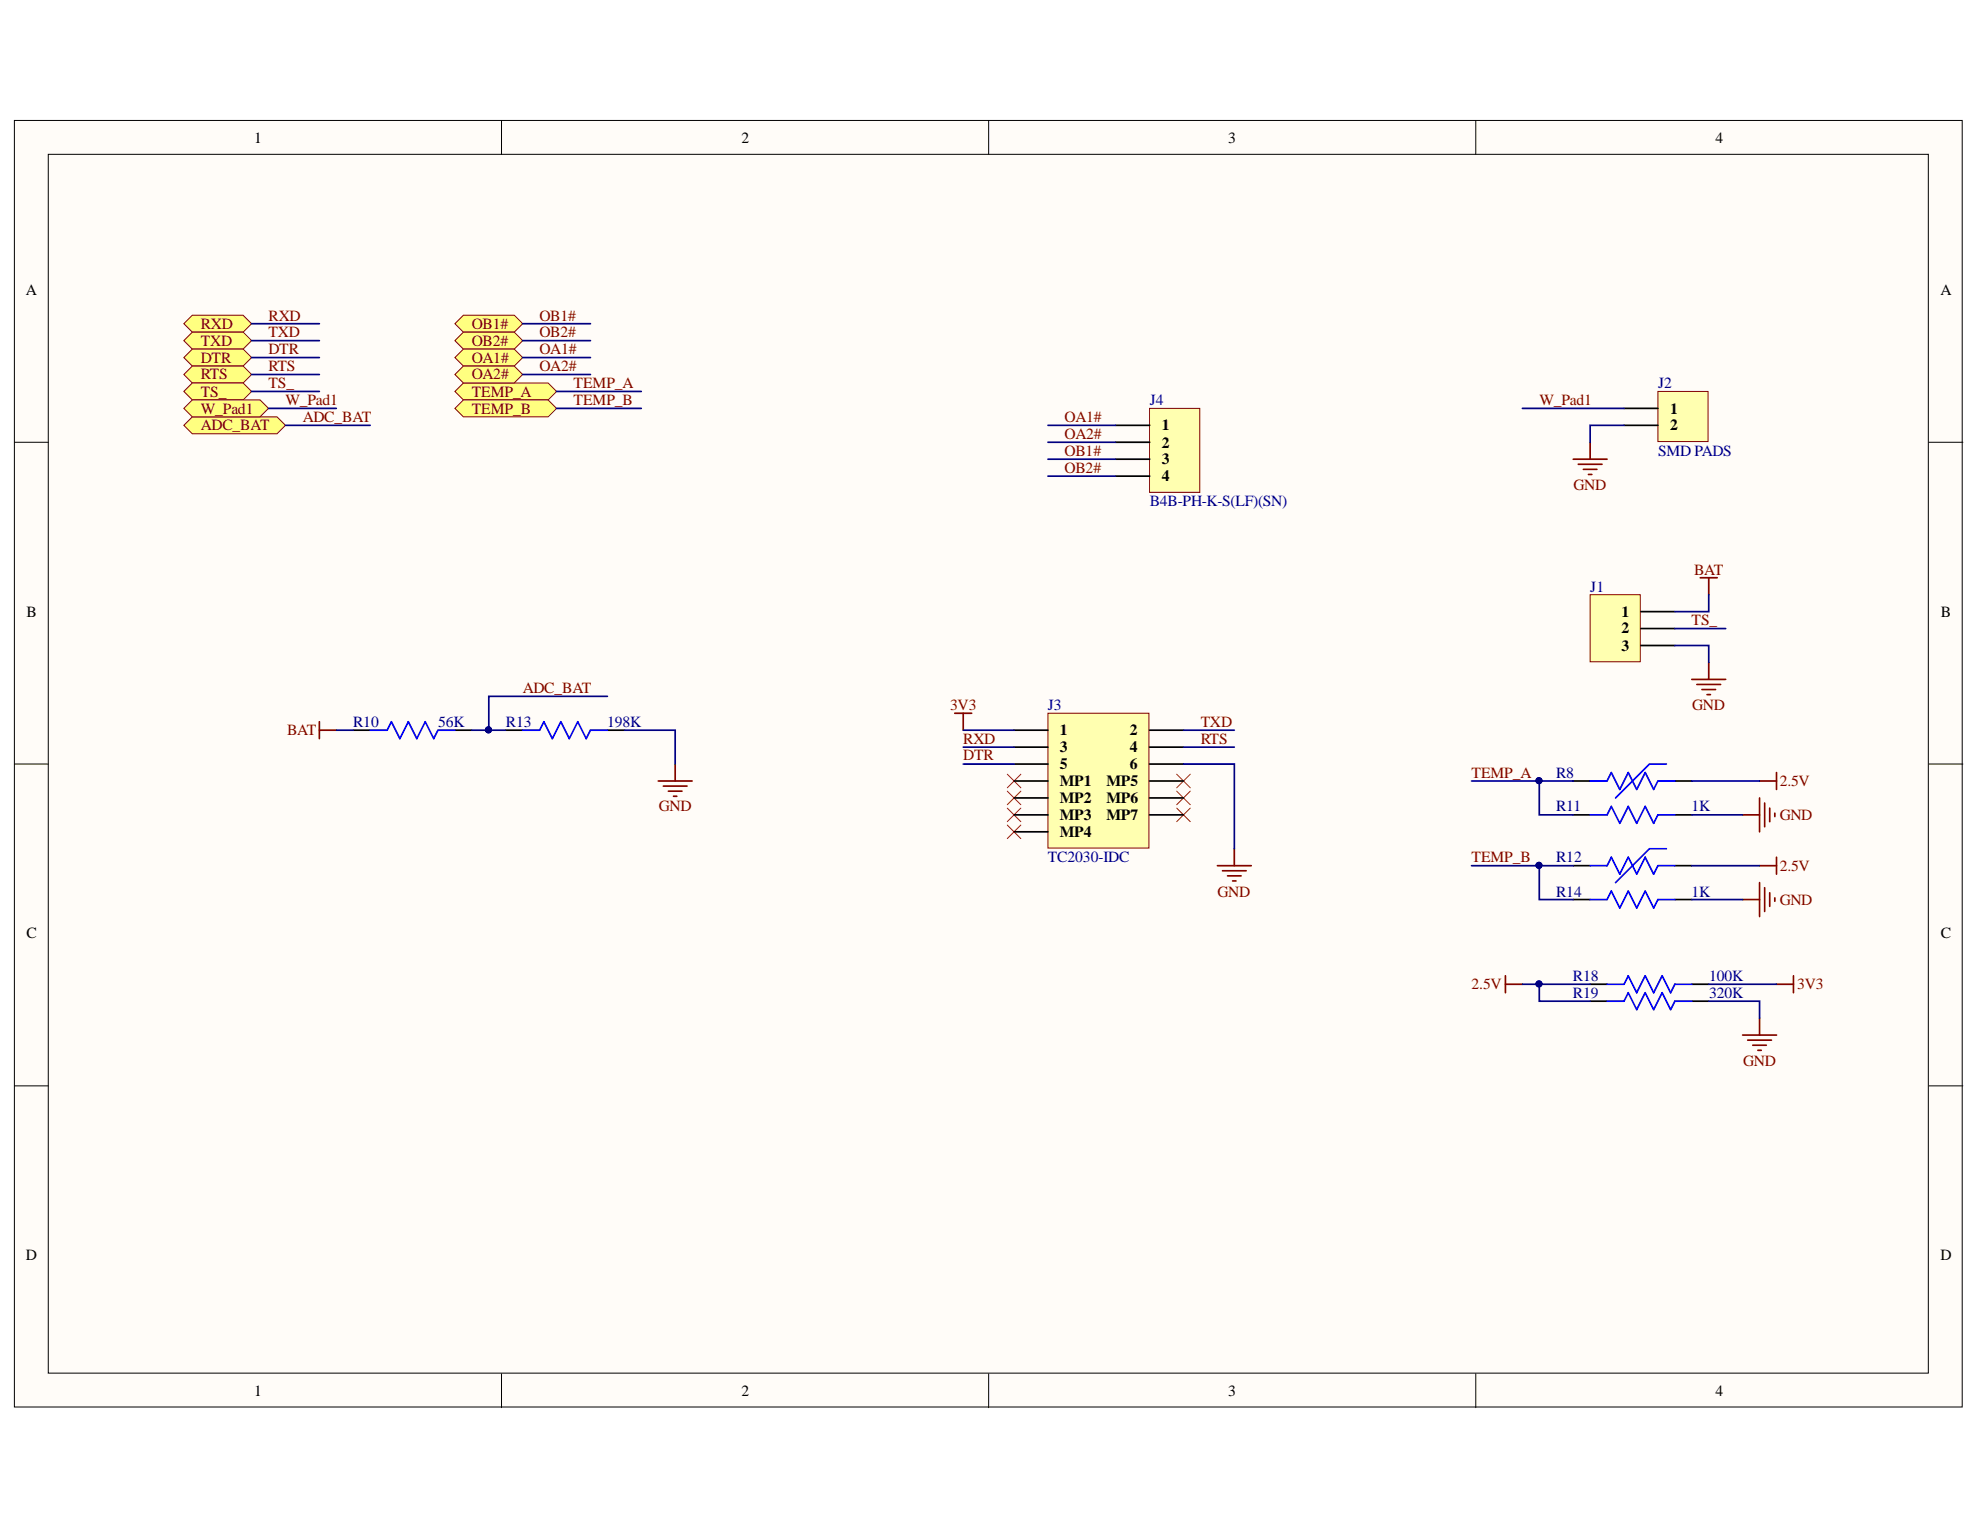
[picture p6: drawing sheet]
<svg xmlns="http://www.w3.org/2000/svg" width="279mm" height="216mm" viewBox="0 0 279 216" stroke-linecap="round" stroke-linejoin="round" font-family="sans-serif">
<g fill="#fffcf8" stroke="#000" stroke-width=".14">
<path d="M2 17h274.9v181.5h-274.9z"/>
<path d="M6.8 21.8h265.3v172h-265.3z"/>
</g>
<path d="M70.8 17v4.8M139.5 17v4.8M208.2 17v4.8M2 62.4h4.8M272.2 62.4h4.8M2 107.8h4.8M272.2 107.8h4.8M2 153.2h4.8M272.2 153.2h4.8M70.8 193.9v4.7M139.5 193.9v4.7M208.2 193.9v4.7" fill="none" stroke="#000" stroke-width=".14"/>
<path d="M238.7 95.9h4.8M239.4 96.6h3.4M240.2 97.3h1.9M240.9 98h.5M241.1 93.5v2.4M134.7 100.6h2.4M135.9 100.6v2.4M174.2 119.8v2.4M171.8 122.2h4.8M172.5 122.9h3.3M173.2 123.6h1.9M173.9 124.3h.5" fill="none" stroke="#800000" stroke-width=".24"/>
<g fill="none" stroke="#f00" stroke-width=".14">
<path d="M142.1 109.3l2 1.9M142.1 111.6l2 2M142.1 114l2 1.9M142.1 116.4l2 1.9M144.1 109.3l-2 1.9M144.1 111.6l-2 2M144.1 114l-2 1.9M144.1 116.4l-2 1.9M166 109.3l2 1.9M166 111.6l2 2M166 114l2 1.9M168 109.3l-2 1.9"/>
<path d="M168 111.6l-2 2M168 114l-2 1.9"/>
</g>
<g fill="#ffff80" stroke="#800000" stroke-width=".14">
<path d="M25.9 45.7l1.2-1.2h7.2l1.2 1.2-1.2 1.2h-7.2z" fill-rule="evenodd"/>
<path d="M25.9 48.1l1.2-1.2h7.2l1.2 1.2-1.2 1.2h-7.2z" fill-rule="evenodd"/>
<path d="M25.9 50.5l1.2-1.2h7.2l1.2 1.2-1.2 1.2h-7.2z" fill-rule="evenodd"/>
<path d="M25.9 52.8l1.2-1.1h7.2l1.2 1.1-1.2 1.2h-7.2z" fill-rule="evenodd"/>
<path d="M25.9 60l1.2-1.2h12l1.2 1.2-1.2 1.2h-12z" fill-rule="evenodd"/>
</g>
<path d="M239.9 81.5h2.4M241.1 81.5v2.4" fill="none" stroke="#800000" stroke-width=".24"/>
<path d="M25.9 55.2l1.2-1.2h7.2l1.2 1.2-1.2 1.2h-7.2z" fill-rule="evenodd" fill="#ffff80" stroke="#800000" stroke-width=".14"/>
<path d="M45.1 101.8v2.4M45.1 103h2.4M92.9 110.2h4.8M93.6 110.9h3.3M94.3 111.6h1.9M95 112.4h.5M95.3 107.8v2.4" fill="none" stroke="#800000" stroke-width=".24"/>
<path d="M49.8 103h2.4M64.2 103h2.4M71.4 103h2.4M85.7 103h2.4" fill="none" stroke="#000" stroke-width=".24"/>
<path d="M52.2 103h2.4l.6-1.2 1.2 2.4 1.2-2.4 1.2 2.4 1.2-2.4 1.2 2.4 .6-1.2h2.4M73.8 103h2.3l.6-1.2 1.2 2.4 1.2-2.4 1.2 2.4 1.2-2.4 1.2 2.4 .6-1.2h2.4" fill="none" stroke="#00f" stroke-width=".24"/>
<path d="M233.9 55.2h7.1v7.1h-7.1z" fill="#ffffb0" stroke="#800000" stroke-width=".14"/>
<path d="M229.2 57.6h4.7M229.2 60h4.7" fill="none" stroke="#000" stroke-width=".24"/>
<path d="M25.9 57.6l1.2-1.2h9.6l1.2 1.2-1.2 1.2h-9.6z" fill-rule="evenodd" fill="#ffff80" stroke="#800000" stroke-width=".14"/>
<g fill="none" stroke="#800000" stroke-width=".24">
<path d="M222 64.8h4.8M222.7 65.5h3.4M223.4 66.2h1.9M224.1 66.9h.5M224.4 62.4v2.4M245.9 115h2.4M248.3 112.6v4.8M249 113.3v3.4M249.7 114v1.9M250.4 114.7v.5M245.9 126.9h2.4M248.3 124.5v4.8"/>
<path d="M249 125.3v3.3M249.7 126v1.9M250.4 126.7v.5"/>
</g>
<g fill="#ffff80" stroke="#800000" stroke-width=".14">
<path d="M64.2 55.2l1.2-1.2h11.9l1.2 1.2-1.2 1.2h-11.9z" fill-rule="evenodd"/>
<path d="M64.2 57.6l1.2-1.2h11.9l1.2 1.2-1.2 1.2h-11.9z" fill-rule="evenodd"/>
</g>
<path d="M222 110.2h2.4M236.3 110.2h2.4M222 122.2h2.4M224.4 138.9h2.4M236.3 122.2h2.4M238.7 138.9h2.4M224.4 141.3h2.4M238.7 141.3h2.4" fill="none" stroke="#000" stroke-width=".24"/>
<path d="M224.4 110.2h2.4l.6-1.2 1.2 2.4 1.2-2.4 1.2 2.4 1.2-2.4 1.2 2.4 .5-1.2h2.4M235.1 107.8h-2.3l-4.8 4.8M235.1 119.8h-2.3l-4.8 4.7M224.4 122.2h2.4l.6-1.2 1.2 2.4 1.2-2.4 1.2 2.4 1.2-2.4 1.2 2.4 .5-1.2h2.4M226.8 138.9h2.4l.6-1.2 1.2 2.4 1.2-2.4 1.2 2.4 1.1-2.4 1.2 2.4 .6-1.2h2.4M226.8 141.3h2.4l.6-1.2 1.2 2.4 1.2-2.4 1.2 2.4 1.1-2.4 1.2 2.4 .6-1.2h2.4" fill="none" stroke="#00f" stroke-width=".24"/>
<g fill="none" stroke="#800000" stroke-width=".24">
<path d="M248.3 110.2h2.4M250.7 109v2.4M212.4 138.9h2.4M212.4 137.7v2.4M248.3 122.2h2.4M250.7 138.9h2.4M250.7 121v2.4M253.1 137.7v2.4M245.9 146.1h4.8M246.6 146.8h3.4M247.3 147.5h2M248.1 148.2h.4"/>
<path d="M248.3 143.7v2.4"/>
</g>
<path d="M147.9 100.6h14.2v19.1h-14.2z" fill="#ffffb0" stroke="#800000" stroke-width=".14"/>
<g fill="none" stroke="#000" stroke-width=".24">
<path d="M143.1 103h4.8M143.1 105.4h4.8M143.1 107.8h4.8M143.1 110.2h4.8M143.1 112.6h4.8M143.1 115h4.8M143.1 117.4h4.8M162.2 103h4.8M162.2 105.4h4.8M162.2 107.8h4.8M162.2 110.2h4.8M162.2 112.6h4.8"/>
<path d="M162.2 115h4.8M222 115h2.4M236.3 115h2.4M222 126.9h2.4M236.3 126.9h2.4"/>
</g>
<path d="M224.4 115h2.4l.6-1.2 1.2 2.4 1.2-2.4 1.2 2.4 1.2-2.4 1.2 2.4 .5-1.2h2.4M224.4 126.9h2.4l.6-1.2 1.2 2.4 1.2-2.4 1.2 2.4 1.2-2.4 1.2 2.4 .5-1.2h2.4" fill="none" stroke="#00f" stroke-width=".24"/>
<path d="M162.2 57.6h7.1v11.9h-7.1z" fill="#ffffb0" stroke="#800000" stroke-width=".14"/>
<path d="M157.4 60h4.8M157.4 62.4h4.8M157.4 64.8h4.8M157.4 67.2h4.8" fill="none" stroke="#000" stroke-width=".24"/>
<g fill="#ffff80" stroke="#800000" stroke-width=".14">
<path d="M64.2 45.7l1.2-1.2h7.2l1.2 1.2-1.2 1.2h-7.2z" fill-rule="evenodd"/>
<path d="M64.2 48.1l1.2-1.2h7.2l1.2 1.2-1.2 1.2h-7.2z" fill-rule="evenodd"/>
<path d="M64.2 50.5l1.2-1.2h7.2l1.2 1.2-1.2 1.2h-7.2z" fill-rule="evenodd"/>
<path d="M64.2 52.8l1.2-1.1h7.2l1.2 1.1-1.2 1.2h-7.2z" fill-rule="evenodd"/>
</g>
<path d="M224.4 83.9h7.1v9.5h-7.1z" fill="#ffffb0" stroke="#800000" stroke-width=".14"/>
<path d="M231.6 86.3h4.7M231.6 88.7h4.7M231.6 91.1h4.7" fill="none" stroke="#000" stroke-width=".24"/>
<g fill="none" stroke="#000080" stroke-width=".24">
<path d="M35.5 55.2h9.6M35.5 52.8h9.6M35.5 50.5h9.6M35.5 48.1h9.6M35.5 45.7h9.6M37.9 57.6h9.6M73.8 52.8h9.5M73.8 50.5h9.5M73.8 48.1h9.5M73.8 45.7h9.5M78.5 55.2h12M78.5 57.6h12"/>
<path d="M214.8 57.6h14.4M40.3 60h11.9M147.9 60h9.5M147.9 67.2h9.5M147.9 64.8h9.5M147.9 62.4h9.5M229.2 60h-4.8v2.4M85.7 98.3h-16.7v4.7M236.3 91.1h4.8v2.4M236.3 88.7h7.2M241.1 83.9v2.4h-4.8M47.5 103h2.3"/>
<path d="M66.6 103h4.8M88.1 103h7.2v4.8M135.9 103h7.2M135.9 107.8h7.2M135.9 105.4h7.2M167 107.8h7.2v12M167 103h7.2M167 105.4h7.2M207.6 110.2h14.4M217.2 110.2v4.8h4.8M238.7 115h7.2M238.7 110.2h9.6"/>
<path d="M207.6 122.2h14.4M214.8 138.9h9.6M217.2 138.9v2.4h7.2M217.2 122.2v4.7h4.8M238.7 126.9h7.2M238.7 122.2h9.6M241.1 138.9h9.6M241.1 141.3h7.2v2.4"/>
</g>
<g fill="#000080" stroke="#000080" stroke-width=".14">
<circle cx="68.9" cy="103" r=".43"/>
<circle cx="217.2" cy="122.1" r=".43"/>
<circle cx="217.2" cy="110.2" r=".43"/>
<circle cx="217.2" cy="138.8" r=".43"/>
</g>
<g font-size="2.2">
<text x="35.9" y="20.1">1</text>
<text x="104.6" y="20.1">2</text>
<text x="173.3" y="20.1">3</text>
<text x="242.1" y="20.1">4</text>
<text x="3.6" y="41.6">A</text>
<text x="273.8" y="41.6">A</text>
<text x="235.7" y="58.4">1</text>
<text x="163.9" y="60.7">1</text>
<text x="163.9" y="63.2">2</text>
<text x="163.9" y="65.5">3</text>
<text x="235.7" y="60.7">2</text>
<text x="163.9" y="67.9">4</text>
<text x="3.7" y="87">B</text>
<text x="228.8" y="87">1</text>
<text x="228.8" y="89.4">2</text>
<text x="273.9" y="87">B</text>
<text x="228.8" y="91.8">3</text>
<text x="149.6" y="103.8">1</text>
<text x="149.6" y="106.1">3</text>
<text x="159.4" y="103.8">2</text>
<text x="159.4" y="106.1">4</text>
<text x="149.6" y="108.6">5</text>
<text x="149.6" y="111">MP1</text>
<text x="149.6" y="113.3">MP2</text>
<text x="156.1" y="111">MP5</text>
<text x="156.1" y="113.3">MP6</text>
<text x="159.4" y="108.6">6</text>
<text x="149.6" y="115.7">MP3</text>
<text x="149.6" y="118.1">MP4</text>
<text x="156.1" y="115.7">MP7</text>
<text x="3.7" y="132.4">C</text>
<text x="273.9" y="132.4">C</text>
<text x="3.6" y="177.8">D</text>
<text x="273.8" y="177.8">D</text>
<text x="35.9" y="196.9">1</text>
<text x="104.6" y="196.9">2</text>
<text x="173.3" y="196.9">3</text>
<text x="242.1" y="196.9">4</text>
</g>
<g font-size="2.2" fill="#800000">
<text x="28.3" y="46.4">RXD</text>
<text x="37.9" y="45.2">RXD</text>
<text x="37.9" y="47.6">TXD</text>
<text x="66.6" y="46.4">OB1#</text>
<text x="76.1" y="45.2">OB1#</text>
<text x="76.1" y="47.6">OB2#</text>
<text x="28.3" y="48.8">TXD</text>
<text x="28.3" y="51.2">DTR</text>
<text x="28.3" y="53.5">RTS</text>
<text x="37.9" y="50">DTR</text>
<text x="37.9" y="52.4">RTS</text>
<text x="66.6" y="48.8">OB2#</text>
<text x="66.6" y="51.2">OA1#</text>
<text x="66.6" y="53.5">OA2#</text>
<text x="76.1" y="50">OA1#</text>
<text x="76.1" y="52.4">OA2#</text>
<text x="28.3" y="56">TS_</text>
<text x="28.3" y="58.4">W_Pad1</text>
<text x="37.9" y="54.8">TS_</text>
<text x="40.3" y="57.2">W_Pad1</text>
<text x="42.7" y="59.5">ADC_BAT</text>
<text x="66.6" y="56">TEMP_A</text>
<text x="66.6" y="58.4">TEMP_B</text>
<text x="81" y="57.2">TEMP_B</text>
<text x="81" y="54.8">TEMP_A</text>
<text x="150.2" y="59.5">OA1#</text>
<text x="217.2" y="57.2">W_Pad1</text>
<text x="28.3" y="60.7">ADC_BAT</text>
<text x="150.2" y="61.9">OA2#</text>
<text x="150.2" y="64.4">OB1#</text>
<text x="150.2" y="66.7">OB2#</text>
<text x="222" y="69.1">GND</text>
<text x="239" y="81.1">BAT</text>
<text x="238.7" y="88.2">TS_</text>
<text x="73.8" y="97.8">ADC_BAT</text>
<text x="134.1" y="100.2">3V3</text>
<text x="238.8" y="100.2">GND</text>
<text x="40.5" y="103.8">BAT</text>
<text x="135.9" y="104.9">RXD</text>
<text x="135.9" y="107.3">DTR</text>
<text x="169.4" y="102.6">TXD</text>
<text x="169.4" y="104.9">RTS</text>
<text x="207.7" y="109.8">TEMP_A</text>
<text x="251.1" y="111">2.5V</text>
<text x="93" y="114.5">GND</text>
<text x="251.1" y="115.7">GND</text>
<text x="207.7" y="121.7">TEMP_B</text>
<text x="251.1" y="122.9">2.5V</text>
<text x="171.8" y="126.5">GND</text>
<text x="251.1" y="127.7">GND</text>
<text x="207.7" y="139.6">2.5V</text>
<text x="253.6" y="139.6">3V3</text>
<text x="246" y="150.4">GND</text>
</g>
<g font-size="2.2" fill="#000080">
<text x="162.2" y="57.2">J4</text>
<text x="234" y="54.8">J2</text>
<text x="234" y="64.4">SMD PADS</text>
<text x="162.2" y="71.5">B4B-PH-K-S(LF)(SN)</text>
<text x="224.4" y="83.5">J1</text>
<text x="147.9" y="100.2">J3</text>
<text x="49.8" y="102.6">R10</text>
<text x="61.8" y="102.6">56K</text>
<text x="71.4" y="102.6">R13</text>
<text x="85.7" y="102.6">198K</text>
<text x="219.6" y="109.8">R8</text>
<text x="219.6" y="114.5">R11</text>
<text x="238.7" y="114.5">1K</text>
<text x="147.9" y="121.7">TC2030-IDC</text>
<text x="219.6" y="121.7">R12</text>
<text x="219.6" y="126.5">R14</text>
<text x="238.7" y="126.5">1K</text>
<text x="222" y="140.8">R19</text>
<text x="222" y="138.4">R18</text>
<text x="241.2" y="140.8">320K</text>
<text x="241.2" y="138.4">100K</text>
</g>
</svg>
